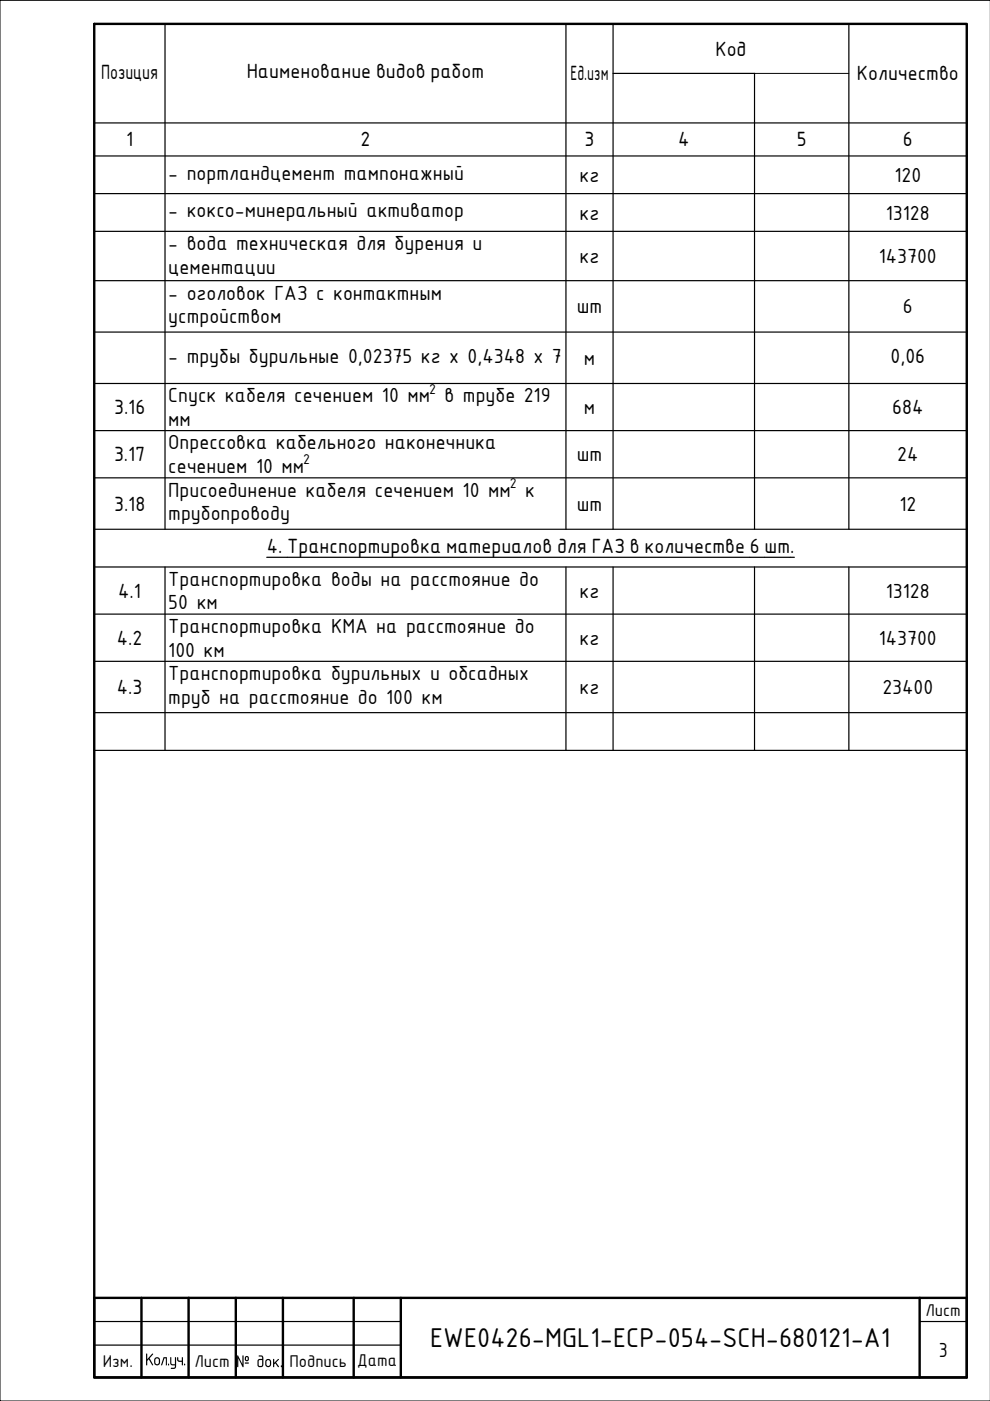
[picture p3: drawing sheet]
<svg xmlns="http://www.w3.org/2000/svg" width="210mm" height="297mm" viewBox="0 0 210 297" stroke-linecap="round" stroke-linejoin="round" font-family="sans-serif">
<path d="M20 5.1h185v286.9h-185zM20 275.2h185v16.8h-185zM30 275.2v16.8M40 275.2v16.8M50 275.2v16.8M60 275.2v16.8M75 275.2v16.8M85 275.2v16.8M195 275.2v16.8" fill="none" stroke="#000" stroke-width=".51"/>
<g fill="none" stroke="#000" stroke-width=".25">
<path d="M20 5.1h185v154h-185zM35 5.1v107.1M120 5.1v107.1M130 5.1v107.1M130 15.6h30v96.6M180 5.1v107.1M20 26.1h185M20 33.1h185M20 41h185M20 49.1h185M20 59.5h185M20 70.4h185"/>
<path d="M20 81.3h185M20 91.3h185M20 101.3h185M20 112.2h185M56.6 118.2h111.8M20 120.2h185M20 130.2h185M35 120.2v38.9M120 120.2v38.9M130 120.2v38.9M160 120.2v38.9M180 120.2v38.9"/>
<path d="M20 140.2h185M20 151.1h185M20 280.2h65M20 285.2h65M195 280.2h10"/>
</g>
<path d="M160 15.6h20M210 .1h-210v296.9h210" fill="none" stroke="#000" stroke-width=".21"/>
<text font-size="6.2" x="91.2" y="285.6">EWE0426-MGL1-ECP-054-SCH-680121-A1</text>
<g font-size="4.7">
<text x="35.7" y="38.1">- портландцемент тампонажный</text>
<text x="122.9" y="38.6">кг</text>
<text x="189.6" y="38.6">120</text>
<text x="35.7" y="46.1">- коксо-минеральный активатор</text>
<text x="122.9" y="46.6">кг</text>
<text x="187.8" y="46.6">13128</text>
<text x="35.7" y="53.1">- вода техническая для бурения и</text>
<text x="35.7" y="58.1">цементации</text>
<text x="122.9" y="55.8">кг</text>
<text x="186.3" y="55.8">143700</text>
<text x="35.7" y="63.5">- оголовок ГАЗ с контактным</text>
<text x="35.7" y="68.5">устройством</text>
<text x="122.3" y="66.4">шт</text>
<text x="191.4" y="66.4">6</text>
<text x="35.7" y="76.9">- трубы бурильные 0,02375 кг х 0,4348 х 7</text>
<text x="123.8" y="77.4">м</text>
<text x="35.7" y="85.3">Спуск кабеля сечением 10 мм в трубе 219</text>
<text x="123.8" y="87.8">м</text>
<text x="35.7" y="90.3">мм</text>
<text x="35.7" y="95.3">Опрессовка кабельного наконечника</text>
<text x="35.7" y="100.3">сечением 10 мм</text>
<text x="122.3" y="97.8">шт</text>
<text x="190.2" y="97.8">24</text>
<text x="35.7" y="105.3">Присоединение кабеля сечением 10 мм к</text>
<text x="35.7" y="110.3">трубопроводу</text>
<text x="122.3" y="108.3">шт</text>
<text x="190.7" y="108.3">12</text>
<text x="35.7" y="124.2">Транспортировка воды на расстояние до</text>
<text x="35.7" y="129.2">50 км</text>
<text x="122.9" y="126.7">кг</text>
<text x="187.8" y="126.7">13128</text>
<text x="35.7" y="134.2">Транспортировка КМА на расстояние до</text>
<text x="122.9" y="136.7">кг</text>
<text x="186.3" y="136.7">143700</text>
<text x="35.7" y="139.2">100 км</text>
<text x="35.7" y="144.2">Транспортировка бурильных и обсадных</text>
<text x="35.7" y="149.2">труб на расстояние до 100 км</text>
<text x="122.9" y="147.2">кг</text>
<text x="187.1" y="147.2">23400</text>
<text x="199" y="287.6">3</text>
</g>
<g font-size="4.2">
<text x="151.7" y="11.8">Код</text>
<text x="21.4" y="16.8">Позиция</text>
<text x="52.3" y="16.6">Наименование видов работ</text>
<text x="120.9" y="17.1">Ед.изм</text>
<text x="181.7" y="17.1">Количество</text>
<text x="26.7" y="31.1">1</text>
<text x="76.4" y="31.1">2</text>
<text x="123.9" y="31.1">3</text>
<text x="143.8" y="31.1">4</text>
<text x="168.9" y="31.1">5</text>
<text x="191.4" y="31.1">6</text>
<text x="188.8" y="77.1">0,06</text>
<text x="24.2" y="87.8">3.16</text>
<text x="189.2" y="87.8">684</text>
<text x="24.2" y="97.8">3.17</text>
<text x="24.2" y="108.3">3.18</text>
<text x="56.6" y="117.2">4. Транспортировка материалов для ГАЗ в количестве 6 шт.</text>
<text x="25.1" y="126.7">4.1</text>
<text x="24.8" y="136.7">4.2</text>
<text x="24.8" y="147.2">4.3</text>
</g>
<g font-size="3.9">
<text x="196.2" y="278.9">Лист</text>
<text x="21.8" y="289.9">Изм.</text>
<text x="30.7" y="289.5">Кол.уч.</text>
<text x="41.2" y="289.9">Лист</text>
<text x="50" y="289.9">№ док .</text>
<text x="61.4" y="289.9">Подпись</text>
<text x="75.7" y="289.7">Дата</text>
</g>
<g font-size="3.3">
<text x="91" y="83.5">2</text>
<text x="64.3" y="98.5">2</text>
<text x="108.1" y="103.4">2</text>
</g>
</svg>
